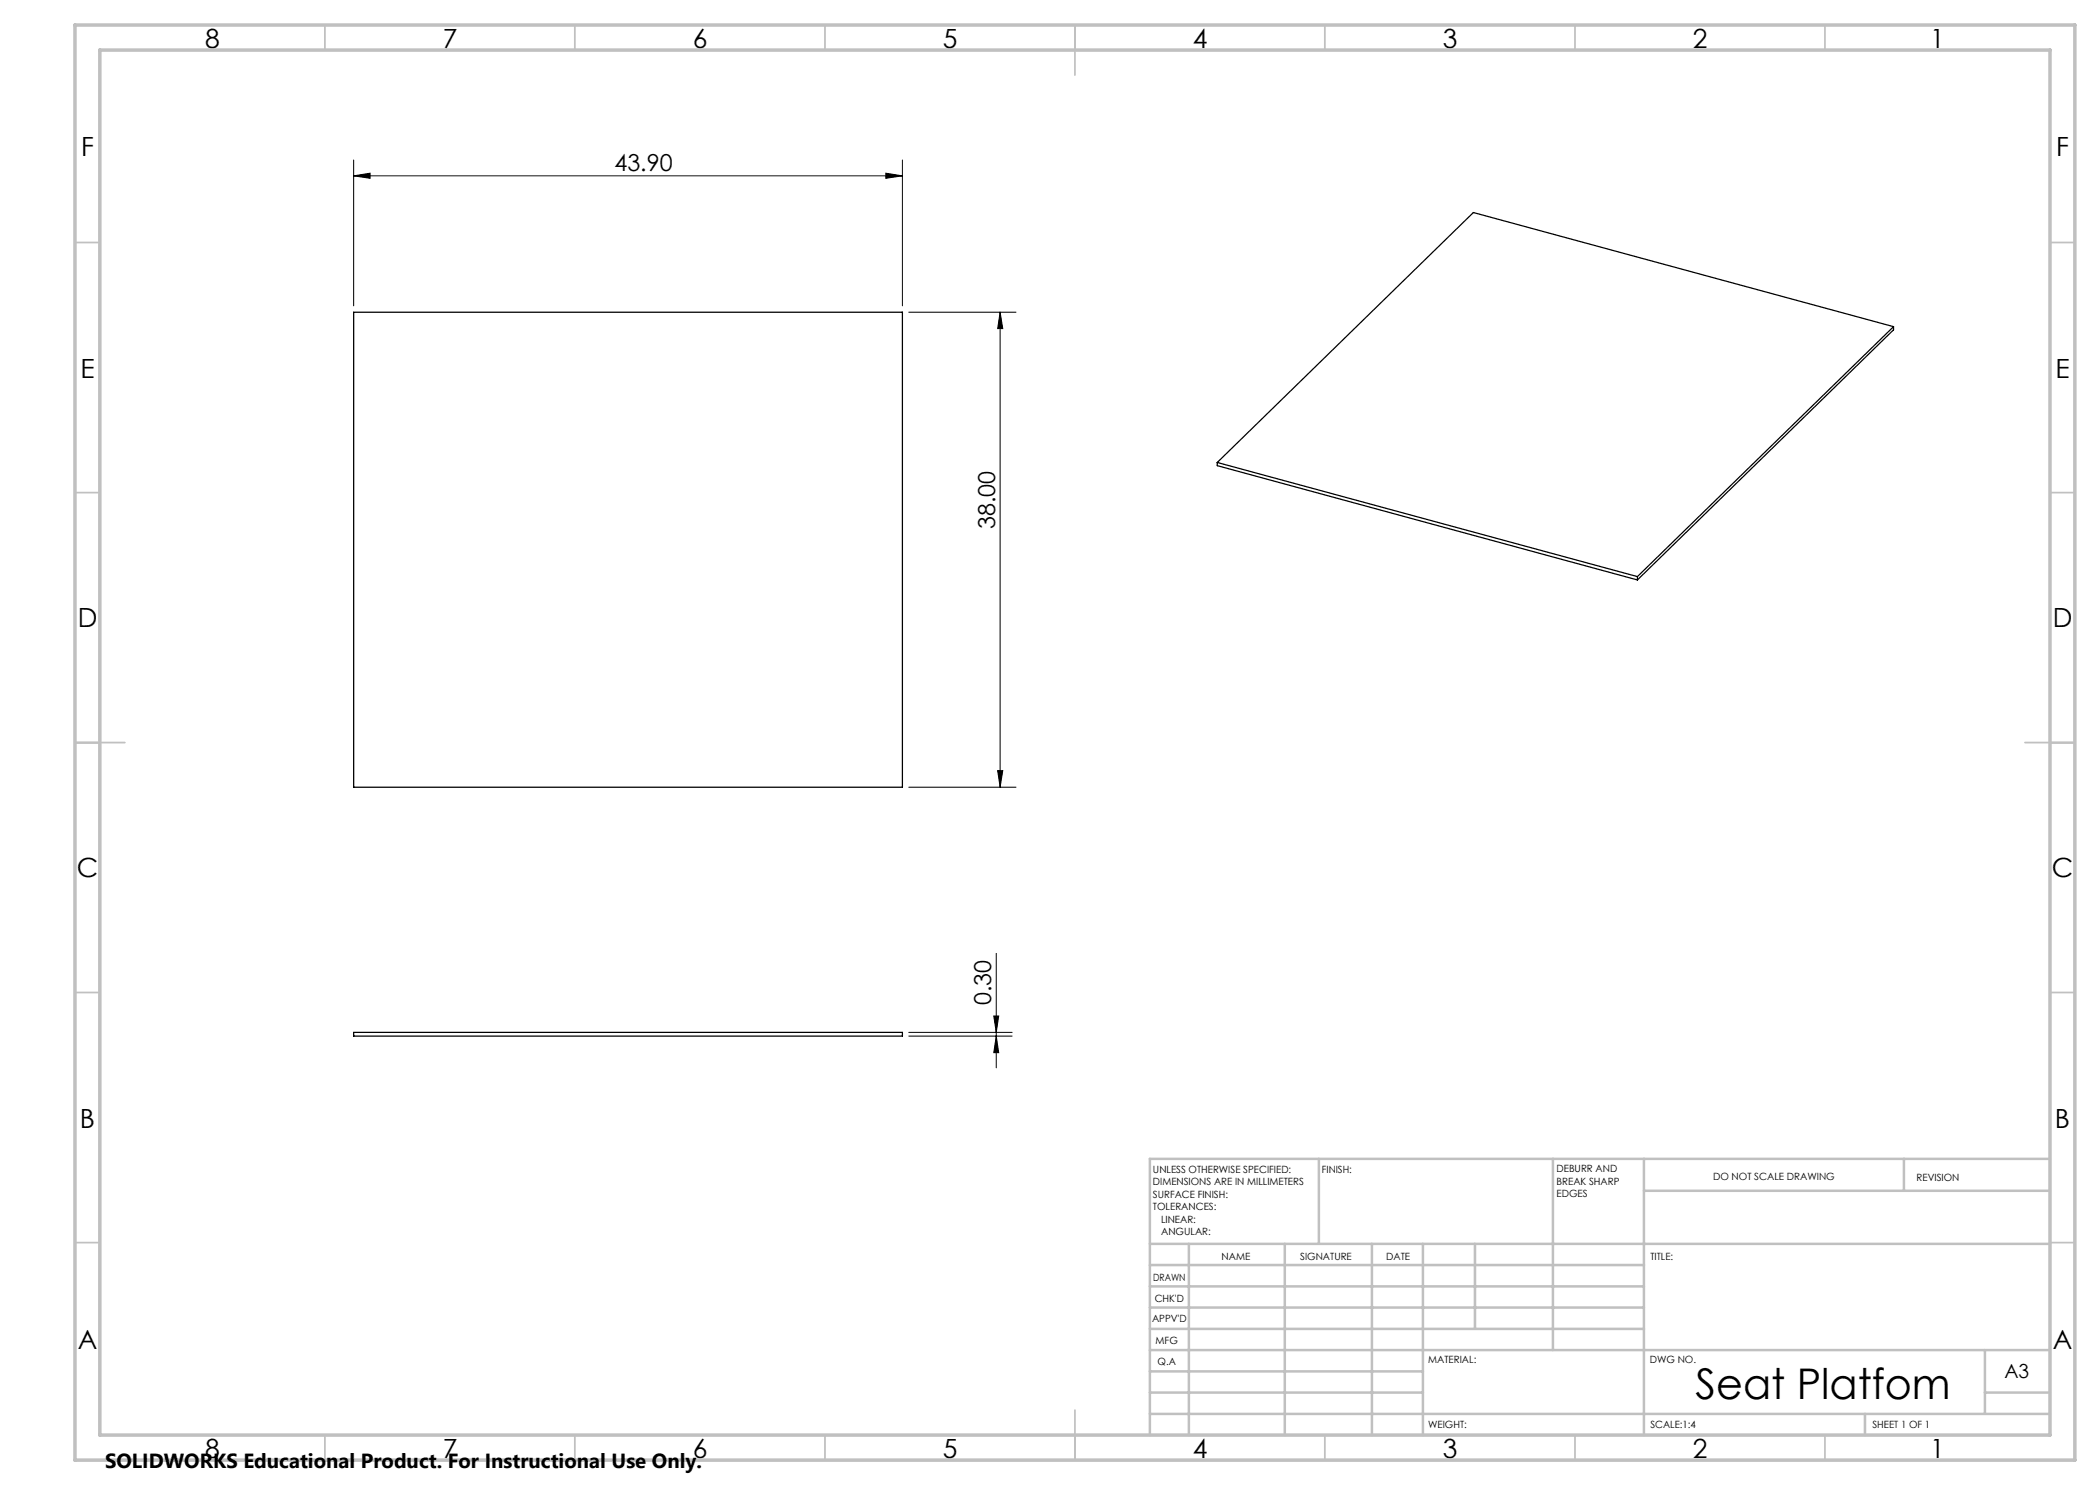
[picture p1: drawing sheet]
<svg xmlns="http://www.w3.org/2000/svg" width="420mm" height="297mm" viewBox="0 0 420 297" stroke-linecap="round" stroke-linejoin="round" font-family="sans-serif">
<path d="M70.7 62.4h109.8v95h-109.8zM378.7 65.3l-51.2 50M378.7 65.3v.7l-51.2 50M378.7 65.3l-84-22.8-51.2 50M243.5 92.5l84 22.8M243.5 92.5v.6l84 22.9M327.5 115.3v.7M70.7 206.5h109.8v.7h-109.8z" fill="none" stroke="#000" stroke-width=".25"/>
<g fill="none" stroke="#000" stroke-width=".2">
<path d="M70.7 35.2l3.3-.6v1.1zM70.7 32v29.2M70.7 35.2h109.8M177.2 34.6l3.3 .6-3.3 .5zM180.5 32v29.2M181.8 62.4h21.4M200 62.4l.6 3.3h-1.1zM200 62.4v95M181.8 157.4h21.4M199.5 154.1h1.1l-.6 3.3zM199.2 190.7v22.9M181.8 207.2h20.6"/>
<path d="M181.8 206.5h20.6M198.8 203.2h.9l-.5 3.3zM199.2 207.2l.5 3.3h-.9z"/>
</g>
<g fill="none" stroke="#c0c0c0" stroke-width=".35">
<path d="M65 5v5M115 5v5M165 5v5M215 5v10M265 5v5M315 5v5M365 5v5M15 48.5h5M410 48.5h5M15 98.5h5M410 98.5h5M15 148.5h10"/>
<path d="M405 148.5h10M15 198.5h5M410 198.5h5M15 248.5h5M410 248.5h5M65 287v5M115 287v5M165 287v5M215 282v10M265 287v5M315 287v5M365 287v5"/>
</g>
<g fill="none" stroke="#c0c0c0" stroke-width=".5">
<path d="M263.8 231.8v17M310.6 231.8v38.2M328.8 231.8v55.2M328.8 238.2h81.2M380.8 231.8v6.4M410 231.8h-180v55.2M230 248.8h180M230 257.3h98.8M230 253h98.8M237.8 248.8v38.2M257 248.8v38.2M274.4 248.8v38.2"/>
<path d="M284.6 248.8v38.2M295 248.8v17M230 265.8h98.8M230 261.5h98.8M230 278.5h54.6M230 274.3h54.6M230 270h180M397 278.5h13M397 270v12.8M230 282.8h180M373 282.8v4.2"/>
</g>
<path d="M15 5h400v287h-400zM20 10h390v277h-390z" fill="none" stroke="#c0c0c0" stroke-width=".7"/>
<g fill="#000">
<path d="M70.7 35.2l3.3-.6v1.1zM177.2 34.6l3.3 .6-3.3 .5z"/>
<path d="M200 62.4l.6 3.3h-1.1zM199.5 154.1h1.1l-.6 3.3z"/>
<path d="M199.2 207.2l.5 3.3h-.9zM198.8 203.2h.9l-.5 3.3z"/>
</g>
<text font-size="8.5" x="339.1" y="279.7">Seat Platfom</text>
<g font-size="5.3">
<text x="41" y="9.5">8</text>
<text x="88.5" y="9.5">7</text>
<text x="138.5" y="9.5">6</text>
<text x="188.5" y="9.5">5</text>
<text x="238.5" y="9.5">4</text>
<text x="288.5" y="9.5">3</text>
<text x="338.5" y="9.5">2</text>
<text x="386" y="9.5">1</text>
<text x="16.2" y="31.3">F</text>
<text x="411.2" y="31.3">F</text>
<text x="16.1" y="75.5">E</text>
<text x="411.1" y="75.5">E</text>
<text x="15.5" y="125.5">D</text>
<text x="410.5" y="125.5">D</text>
<text x="15.4" y="175.5">C</text>
<text x="410.4" y="175.5">C</text>
<text x="16" y="225.5">B</text>
<text x="411" y="225.5">B</text>
<text x="15.5" y="269.8">A</text>
<text x="410.5" y="269.8">A</text>
<text x="41" y="291.5">8</text>
<text x="88.5" y="291.5">7</text>
<text x="138.5" y="291.5">6</text>
<text x="188.5" y="291.5">5</text>
<text x="238.5" y="291.5">4</text>
<text x="288.5" y="291.5">3</text>
<text x="338.5" y="291.5">2</text>
<text x="386" y="291.5">1</text>
</g>
<g font-size="4.7">
<text x="122.9" y="34.1">43.90</text>
<text x="199" y="105.8" transform="rotate(-90 199 105.8)">38.00</text>
<text x="198.3" y="201" transform="rotate(-90 198.3 201)">0.30</text>
</g>
<text font-size="4.1" x="21" y="293.7">SOLIDWORKS Educational Product. For Instructional Use Only.</text>
<text font-size="3.9" x="400.9" y="275.5">A3</text>
<g font-size="2">
<text x="230.6" y="234.6">UNLESS OTHERWISE SPECIFIED:</text>
<text x="230.6" y="237.1">DIMENSIONS ARE IN MILLIMETERS</text>
<text x="230.6" y="239.6">SURFACE FINISH:</text>
<text x="264.4" y="234.6">FINISH:</text>
<text x="311.3" y="234.5">DEBURR AND</text>
<text x="311.3" y="237">BREAK SHARP</text>
<text x="311.3" y="239.5">EDGES</text>
<text x="342.6" y="236">DO NOT SCALE DRAWING</text>
<text x="383.3" y="236.2">REVISION</text>
<text x="230.6" y="242.1">TOLERANCES:</text>
<text x="232.2" y="244.6">LINEAR:</text>
<text x="232.2" y="247.1">ANGULAR:</text>
<text x="244.3" y="252">NAME</text>
<text x="260" y="251.9">SIGNATURE</text>
<text x="277.2" y="251.9">DATE</text>
<text x="330.1" y="251.9">TITLE:</text>
<text x="230.6" y="256.1">DRAWN</text>
<text x="230.9" y="260.3">CHK'D</text>
<text x="230.4" y="264.4">APPV'D</text>
<text x="231.1" y="268.8">MFG</text>
<text x="231.5" y="273">Q.A</text>
<text x="285.6" y="272.5">MATERIAL:</text>
<text x="330" y="272.5">DWG NO.</text>
<text x="285.6" y="285.5">WEIGHT:</text>
<text x="330.1" y="285.6">SCALE:1:4</text>
<text x="374.5" y="285.6">SHEET 1 OF 1</text>
</g>
</svg>
